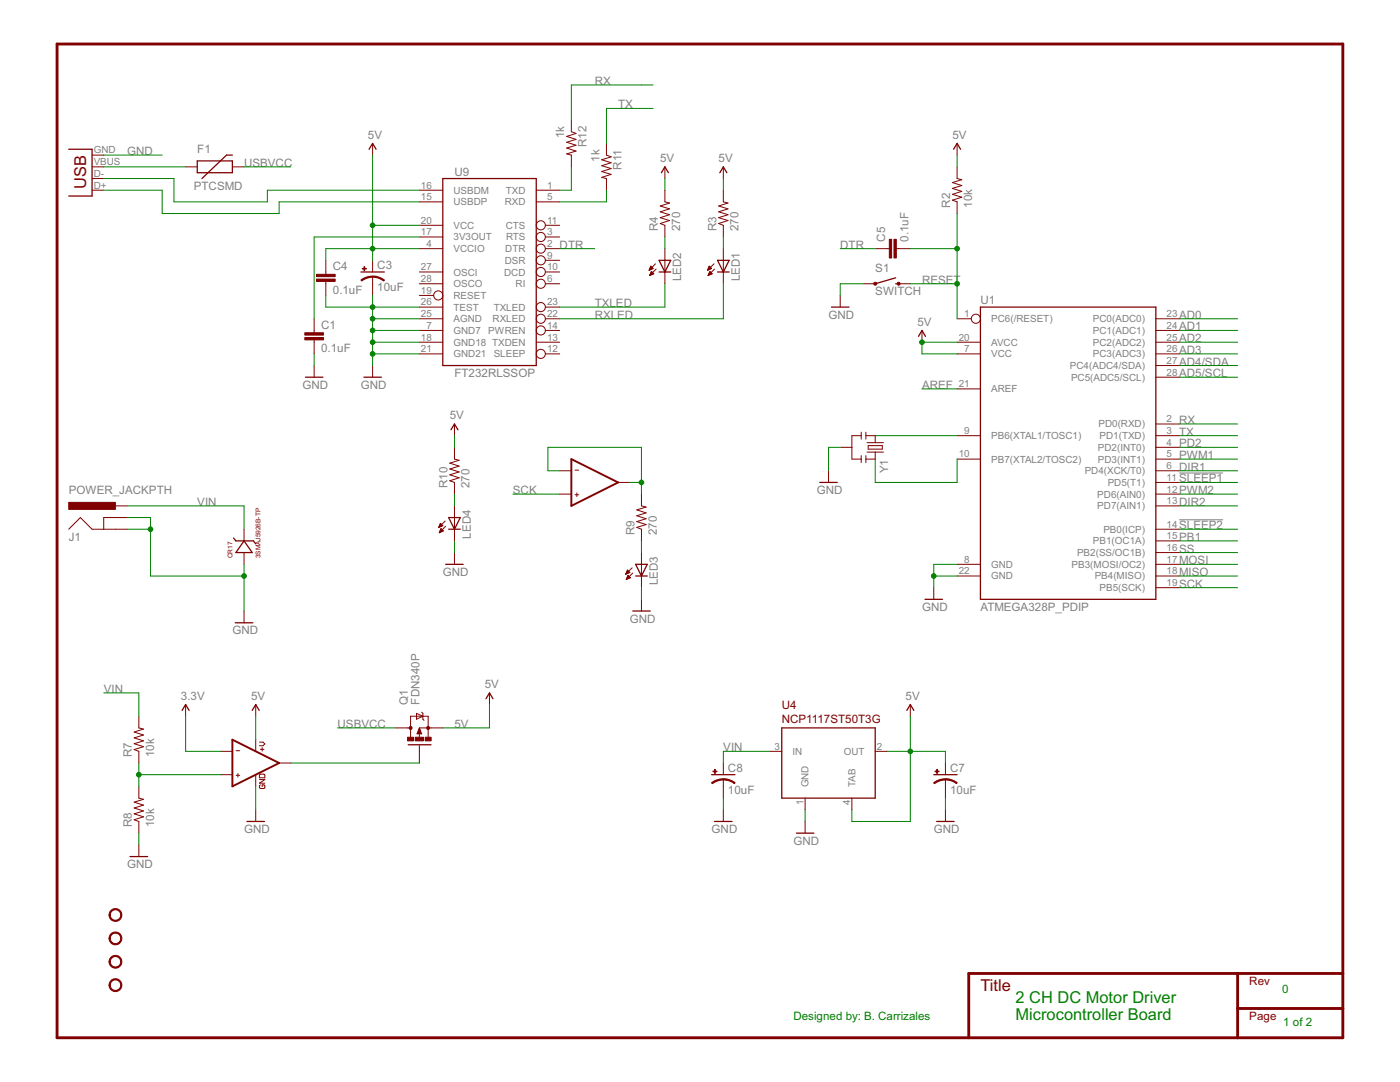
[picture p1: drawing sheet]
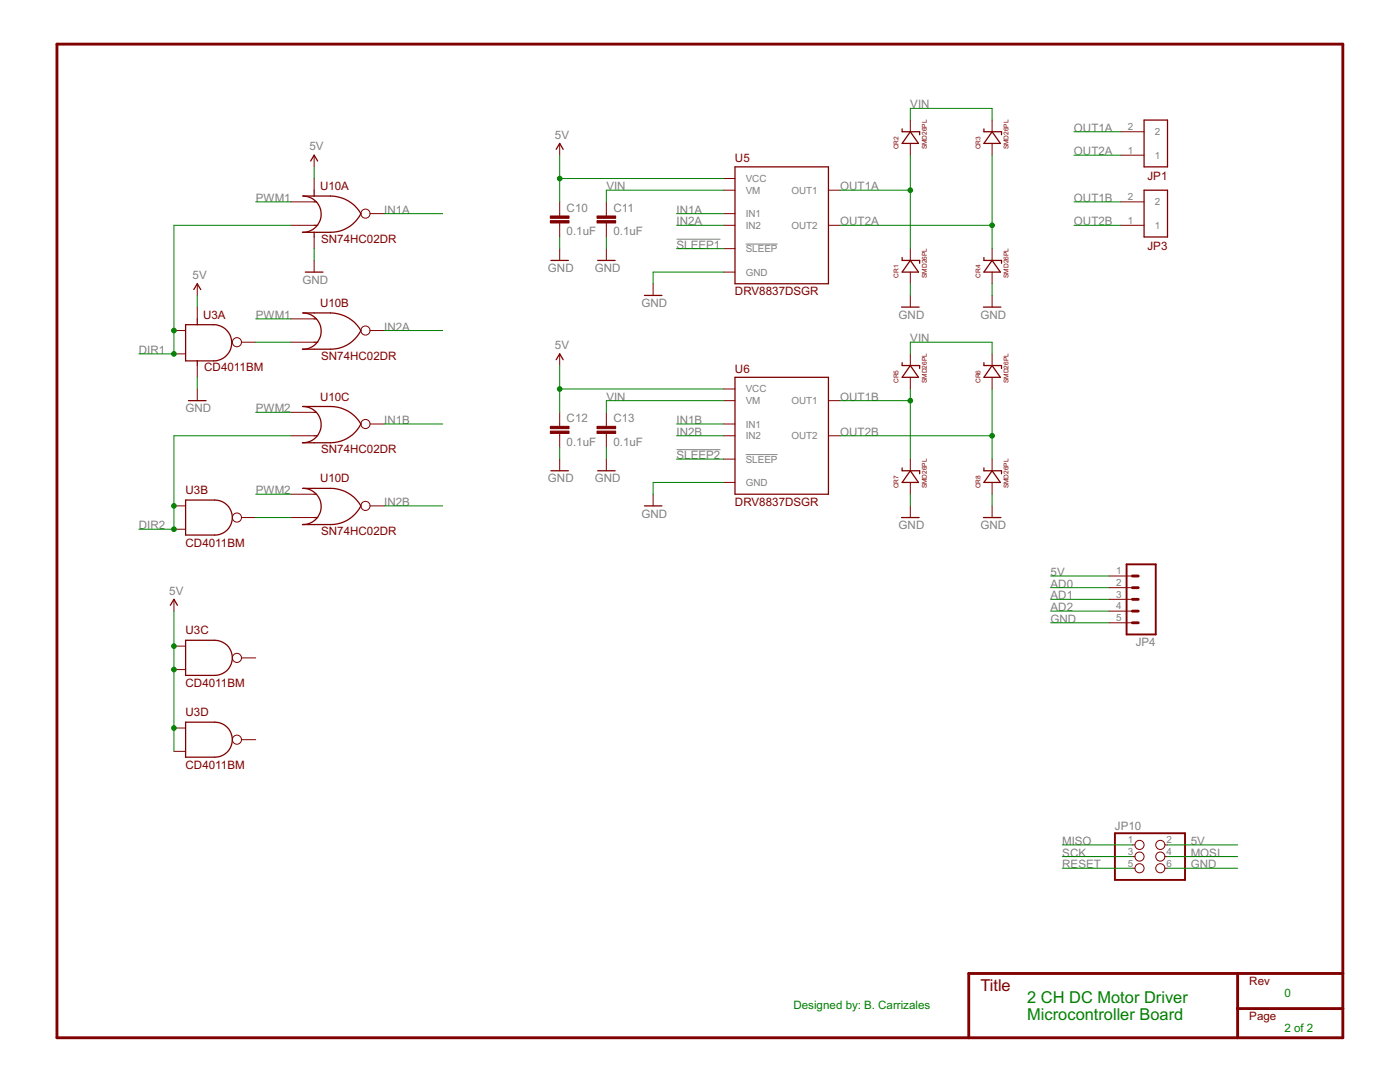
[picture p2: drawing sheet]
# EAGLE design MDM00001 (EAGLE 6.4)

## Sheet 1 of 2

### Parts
C1  0.1uF  CAP0603-CAP  [0603-CAP]
C3  10uF  CAP_POL_AL  [PANASONIC_BMIN]
C4  0.1uF  CAP0603-CAP  [0603-CAP]
C5  0.1uF  CAP0603-CAP  [0603-CAP]
C7  10uF  CAP_POL_AL  [PANASONIC_BMIN]
C8  10uF  CAP_POL_AL  [PANASONIC_BMIN]
CR17  3SMAJ5926B-TP  [DO-214AC]
F1  PTCSMD  [PTC-1206]
J1  POWER_JACKPTH  [POWER_JACK_PTH]
JP2  USBSMD  [USB-MINIB]
LED1  LED0603  [LED-0603]
LED2  LED0603  [LED-0603]
LED3  LED0603  [LED-0603]
LED4  LED0603  [LED-0603]
Q1  FDN340P  MOSFET-PCHANNELSMD  [SOT23-3]
R2  10k  RESISTOR0603-RES  [0603-RES]
R3  270  RESISTOR0603-RES  [0603-RES]
R4  270  RESISTOR0603-RES  [0603-RES]
R7  10k  RESISTOR0603-RES  [0603-RES]
R8  10k  RESISTOR0603-RES  [0603-RES]
R9  270  RESISTOR0603-RES  [0603-RES]
R10  270  RESISTOR0603-RES  [0603-RES]
R11  1k  RESISTOR0603-RES  [0603-RES]
R12  1k  RESISTOR0603-RES  [0603-RES]
S1  SWITCH  SWITCH-MOMENTARY-2PTH  [TACTILE-PTH]
STANDOFF1  STAND-OFF  [STAND-OFF]
STANDOFF2  STAND-OFF  [STAND-OFF]
STANDOFF3  STAND-OFF  [STAND-OFF]
STANDOFF4  STAND-OFF  [STAND-OFF]
U1  ATMEGA328P_PDIP  [DIL28-3]
U4  NCP1117ST50T3G  [SOT223]
U9  FT232RLSSOP  [SSOP28DB]
U$3  LMV358  [SO08]
Y1  RESONATORPTH  [RESONATOR-PTH]

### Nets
3.3V: U$3.2(-IN1)
5V: C3.+ C4.1 C7.+ Q1.2(S) R2.2 R3.2 R4.2 R10.2 U1.7(VCC) U1.20(AVCC) U4.2(OUT) U4.4(TAB) U9.4(VCCIO) U9.20(VCC) U$3.8(+V) ; also sheet 2
!SLEEP1: U1.11(PD5(T1)) ; also sheet 2
!SLEEP2: U1.14(PB0(ICP)) ; also sheet 2
AD0: U1.23(PC0(ADC0)) ; also sheet 2
AD1: U1.24(PC1(ADC1)) ; also sheet 2
AD2: U1.25(PC2(ADC2)) ; also sheet 2
AD3: U1.26(PC3(ADC3))
AD4/SDA: U1.27(PC4(ADC4/SDA))
AD5/SCL: U1.28(PC5(ADC5/SCL))
AREF: U1.21(AREF)
DIR1: U1.6(PD4(XCK/T0)) ; also sheet 2
DIR2: U1.13(PD7(AIN1)) ; also sheet 2
DTR: C5.1 U9.2(DTR)
GND: C1.2 C3.- C4.2 C7.- C8.- CR17.AN J1.GND J1.GNDBREAK JP2.GND LED3.C LED4.C R8.1 S1.1 U1.8(GND) U1.22(GND) U4.1(GND) U9.7(GND7) U9.18(GND18) U9.21(GND21) U9.25(AGND) U9.26(TEST) U$3.4(GND) Y1.2 ; also sheet 2
MISO: U1.18(PB4(MISO)) ; also sheet 2
MOSI: U1.17(PB3(MOSI/OC2)) ; also sheet 2
N$1: U1.9(PB6(XTAL1/TOSC1)) Y1.1
N$2: U1.10(PB7(XTAL2/TOSC2)) Y1.3
N$4: JP2.D- U9.16(USBDM)
N$5: JP2.D+ U9.15(USBDP)
N$6: F1.1 JP2.VBUS
N$7: LED2.A R4.1
N$8: LED1.A R3.1
N$9: R12.2 U9.1(TXD)
N$10: R11.2 U9.5(RXD)
N$12: R7.1 R8.2 U$3.3(+IN1)
N$13: LED3.A R9.1
N$15: R9.2 U$3.6(-IN2) U$3.7(OUT2)
N$17: Q1.1(G) U$3.1(OUT1)
N$19: LED4.A R10.1
N$20: C1.1 U9.17(3V3OUT)
PB1: U1.15(PB1(OC1A))
PD2: U1.4(PD2(INT0))
PWM1: U1.5(PD3(INT1)) ; also sheet 2
PWM2: U1.12(PD6(AIN0)) ; also sheet 2
RESET: C5.2 R2.1 S1.3 U1.1(PC6(/RESET)) ; also sheet 2
RX: R12.1 U1.2(PD0(RXD))
RXLED: LED1.C U9.22(RXLED)
SCK: U1.19(PB5(SCK)) U$3.5(+IN2) ; also sheet 2
SS: U1.16(PB2(SS/OC1B))
TX: R11.1 U1.3(PD1(TXD))
TXLED: LED2.C U9.23(TXLED)
USBVCC: F1.2 Q1.3(D)
VIN: C8.+ CR17.CAT J1.PWR R7.2 U4.3(IN) ; also sheet 2
Unconnected: U9.3(RTS) U9.6(RI) U9.9(DSR) U9.10(DCD) U9.11(CTS) U9.12(SLEEP) U9.13(TXDEN) U9.14(PWREN) U9.19(RESET) U9.27(OSCI) U9.28(OSCO)

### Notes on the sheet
- 0
- Designed by: B. Carrizales
- 2 CH DC Motor Driver
  Microcontroller Board
- 1 of 2

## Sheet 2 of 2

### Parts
C10  0.1uF  CAP0603-CAP  [0603-CAP]
C11  0.1uF  CAP0603-CAP  [0603-CAP]
C12  0.1uF  CAP0603-CAP  [0603-CAP]
C13  0.1uF  CAP0603-CAP  [0603-CAP]
CR1  SMD26PL  [SOD-123FL]
CR2  SMD26PL  [SOD-123FL]
CR3  SMD26PL  [SOD-123FL]
CR4  SMD26PL  [SOD-123FL]
CR5  SMD26PL  [SOD-123FL]
CR6  SMD26PL  [SOD-123FL]
CR7  SMD26PL  [SOD-123FL]
CR8  SMD26PL  [SOD-123FL]
JP1  2-TERMINAL  [OSTTA020161]
JP3  2-TERMINAL  [OSTTA020161]
JP4  M05PTH  [1X05]
JP10  PINHD-2X3  [2X03]
U3  CD4011BM  [14-SOIC]
U5  DRV8837DSGR  [8-WSON]
U6  DRV8837DSGR  [8-WSON]
U10  SN74HC02DR  [14-SOIC]

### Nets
5V: C10.1 C12.1 JP4.1 JP10.2 U3.8(C:I0) U3.9(C:I1) U3.12(D:I0) U3.13(D:I1) U3.14 U5.P$8(VCC) U6.P$8(VCC) U10.14 ; also sheet 1
!SLEEP1: U5.P$7(!SLEEP) ; also sheet 1
!SLEEP2: U6.P$7(!SLEEP) ; also sheet 1
AD0: JP4.2 ; also sheet 1
AD1: JP4.3 ; also sheet 1
AD2: JP4.4 ; also sheet 1
DIR1: U3.1(A:I0) U3.2(A:I1) U10.3(A:I1) ; also sheet 1
DIR2: U3.5(B:I0) U3.6(B:I1) U10.9(C:I1) ; also sheet 1
GND: C10.2 C11.2 C12.2 C13.2 CR1.1 CR4.1 CR7.1 CR8.1 JP4.5 JP10.6 U3.7 U5.P$4(GND) U6.P$4(GND) U10.7 ; also sheet 1
IN1A: U5.P$6(IN1) U10.1(A:O1)
IN1B: U6.P$6(IN1) U10.10(C:O1)
IN2A: U5.P$5(IN2) U10.4(B:O1)
IN2B: U6.P$5(IN2) U10.13(D:O1)
MISO: JP10.1 ; also sheet 1
MOSI: JP10.4 ; also sheet 1
N$3: U3.4(B:O1) U10.12(D:I1)
N$27: U3.3(A:O1) U10.6(B:I1)
OUT1A: CR1.2 CR2.1 JP1.2 U5.P$2(OUT1)
OUT1B: CR5.1 CR7.2 JP3.2 U6.P$2(OUT1)
OUT2A: CR3.1 CR4.2 JP1.1 U5.P$3(OUT2)
OUT2B: CR6.1 CR8.2 JP3.1 U6.P$3(OUT2)
PWM1: U10.2(A:I0) U10.5(B:I0) ; also sheet 1
PWM2: U10.8(C:I0) U10.11(D:I0) ; also sheet 1
RESET: JP10.5 ; also sheet 1
SCK: JP10.3 ; also sheet 1
VIN: C11.1 C13.1 CR2.2 CR3.2 CR5.2 CR6.2 U5.P$1(VM) U6.P$1(VM) ; also sheet 1
Unconnected: U3.10(C:O1) U3.11(D:O1)

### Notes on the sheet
- 0
- Designed by: B. Carrizales
- 2 CH DC Motor Driver
  Microcontroller Board
- 2 of 2

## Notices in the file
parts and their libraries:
SparkFun-DigitalIC: Licensing: CC v3.0 Share-Alike You are welcome to use this library for commercial purposes.
